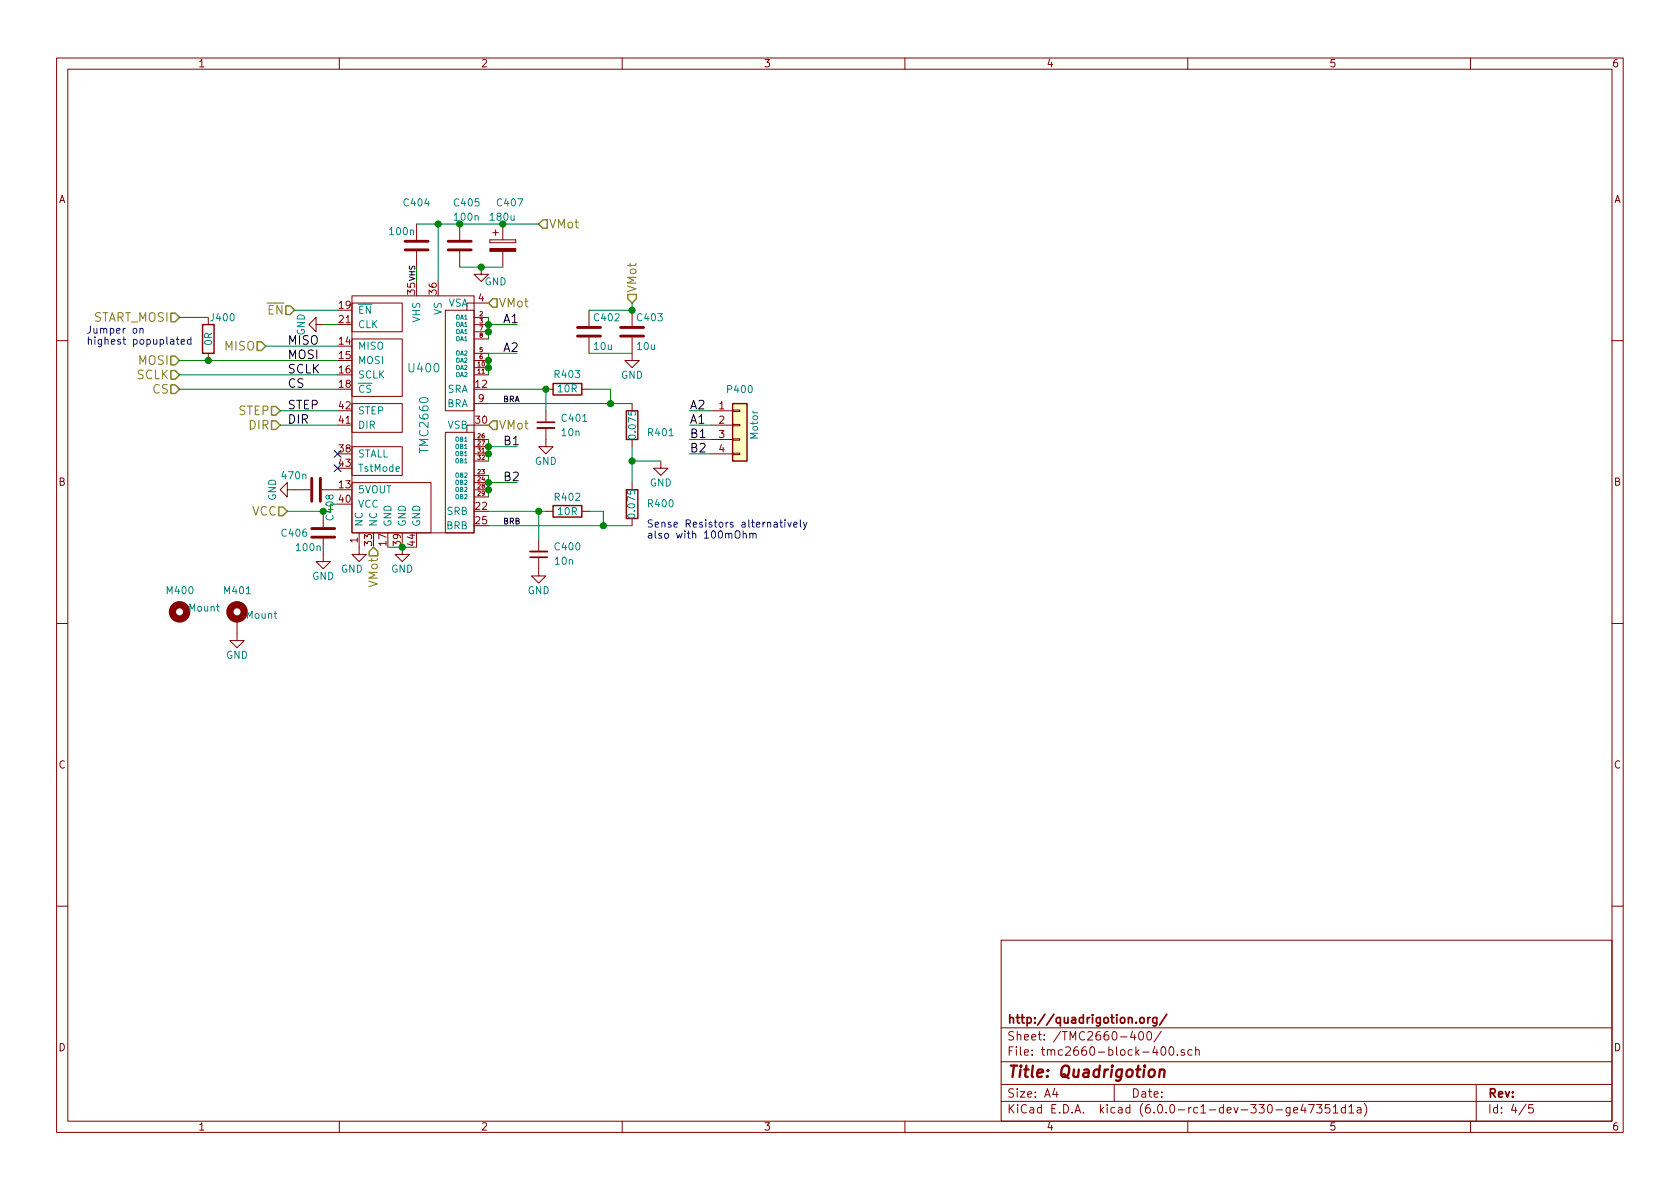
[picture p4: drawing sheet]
EESchema Schematic File Version 4
EELAYER 26 0
EELAYER END
$Descr A4 11693 8268
encoding utf-8
Sheet 4 5
Title "Quadrigotion"
Date ""
Rev ""
Comp "http://quadrigotion.org/"
Comment1 ""
Comment2 ""
Comment3 ""
Comment4 ""
$EndDescr
$Comp
L device:C C403
U 1 1
P 4400 2300
F 0 "C403" H 4425 2400 50  0000 L CNN
F 1 "10u" H 4425 2200 50  0000 L CNN
F 2 "Capacitors_SMD:C_1206" H 4438 2150 30  0001 C CNN
F 3 "" H 4400 2300 60  0000 C CNN
F 4 "50V" H 4400 2300 60  0001 C CNN "Voltage"
F 5 "1276-6736-1-ND" H 4400 2300 60  0001 C CNN "DigiKey"
	1    4400 2300
	1    0    0    -1  
$EndComp
$Comp
L device:C C402
U 1 1
P 4100 2300
F 0 "C402" H 4125 2400 50  0000 L CNN
F 1 "10u" H 4125 2200 50  0000 L CNN
F 2 "Capacitors_SMD:C_1206" H 4138 2150 30  0001 C CNN
F 3 "" H 4100 2300 60  0000 C CNN
F 4 "50V" H 4100 2300 60  0001 C CNN "Voltage"
F 5 "1276-6736-1-ND" H 4100 2300 60  0001 C CNN "DigiKey"
	1    4100 2300
	1    0    0    -1  
$EndComp
$Comp
L power:GND #PWR0101
U 1 1
P 3800 3050
F 0 "#PWR0101" H 3800 2800 50  0001 C CNN
F 1 "GND" H 3800 2900 50  0000 C CNN
F 2 "" H 3800 3050 60  0000 C CNN
F 3 "" H 3800 3050 60  0000 C CNN
	1    3800 3050
	1    0    0    -1  
$EndComp
$Comp
L power:GND #PWR0102
U 1 1
P 4400 2450
F 0 "#PWR0102" H 4400 2200 50  0001 C CNN
F 1 "GND" H 4400 2300 50  0000 C CNN
F 2 "" H 4400 2450 60  0000 C CNN
F 3 "" H 4400 2450 60  0000 C CNN
	1    4400 2450
	1    0    0    -1  
$EndComp
$Comp
L device:C C404
U 1 1
P 2900 1700
F 0 "C404" H 2800 2000 50  0000 L CNN
F 1 "100n" H 2700 1800 50  0000 L CNN
F 2 "Capacitors_SMD:C_0805" H 2938 1550 30  0001 C CNN
F 3 "" H 2900 1700 60  0000 C CNN
F 4 ">= 16V" H 2900 1700 60  0001 C CNN "Voltage"
F 5 "1276-2450-2-ND" H 2900 1700 60  0001 C CNN "DigiKey"
	1    2900 1700
	1    0    0    -1  
$EndComp
$Comp
L device:C C405
U 1 1
P 3200 1700
F 0 "C405" H 3150 2000 50  0000 L CNN
F 1 "100n" H 3150 1900 50  0000 L CNN
F 2 "Capacitors_SMD:C_0805" H 3238 1550 30  0001 C CNN
F 3 "" H 3200 1700 60  0000 C CNN
F 4 "50V" H 3200 1700 60  0001 C CNN "Voltage"
F 5 "1276-2450-2-ND" H 3200 1700 60  0001 C CNN "DigiKey"
	1    3200 1700
	1    0    0    -1  
$EndComp
$Comp
L power:GND #PWR0103
U 1 1
P 3350 1850
F 0 "#PWR0103" H 3350 1600 50  0001 C CNN
F 1 "GND" H 3450 1750 50  0000 C CNN
F 2 "" H 3350 1850 60  0000 C CNN
F 3 "" H 3350 1850 60  0000 C CNN
	1    3350 1850
	1    0    0    -1  
$EndComp
$Comp
L power:GND #PWR0104
U 1 1
P 2800 3800
F 0 "#PWR0104" H 2800 3550 50  0001 C CNN
F 1 "GND" H 2800 3650 50  0000 C CNN
F 2 "" H 2800 3800 60  0000 C CNN
F 3 "" H 2800 3800 60  0000 C CNN
	1    2800 3800
	1    0    0    -1  
$EndComp
$Comp
L device:R R403
U 1 1
P 3950 2700
F 0 "R403" V 4050 2700 50  0000 C CNN
F 1 "10R" V 3950 2700 50  0000 C CNN
F 2 "Resistors_SMD:R_0603" V 3880 2700 30  0001 C CNN
F 3 "" H 3950 2700 30  0000 C CNN
	1    3950 2700
	0    -1   -1   0   
$EndComp
$Comp
L device:R R402
U 1 1
P 3950 3550
F 0 "R402" V 3850 3550 50  0000 C CNN
F 1 "10R" V 3950 3550 50  0000 C CNN
F 2 "Resistors_SMD:R_0603" V 3880 3550 30  0001 C CNN
F 3 "" H 3950 3550 30  0000 C CNN
	1    3950 3550
	0    1    1    0   
$EndComp
$Comp
L power:GND #PWR0105
U 1 1
P 3750 3950
F 0 "#PWR0105" H 3750 3700 50  0001 C CNN
F 1 "GND" H 3750 3800 50  0000 C CNN
F 2 "" H 3750 3950 60  0000 C CNN
F 3 "" H 3750 3950 60  0000 C CNN
	1    3750 3950
	1    0    0    -1  
$EndComp
$Comp
L Connector:Conn_01x04 P400
U 1 1
P 5150 2950
F 0 "P400" H 5150 3200 50  0000 C CNN
F 1 "Motor" V 5250 2950 50  0000 C CNN
F 2 "Connectors_JST:JST_XH_B04B-XH-A_04x2.50mm_Straight" H 5150 2950 60  0001 C CNN
F 3 "" H 5150 2950 60  0000 C CNN
	1    5150 2950
	1    0    0    -1  
$EndComp
$Comp
L device:C C408
U 1 1
P 2200 3400
F 0 "C408" H 2225 3500 50  0000 L CNN
F 1 "470n" V 2100 3150 50  0000 L CNN
F 2 "Capacitors_SMD:C_0603" H 2238 3250 30  0001 C CNN
F 3 "" H 2200 3400 60  0000 C CNN
F 4 "16V" H 2200 3400 60  0001 C CNN "Voltage"
	1    2200 3400
	0    1    1    0   
$EndComp
$Comp
L power:GND #PWR0106
U 1 1
P 2050 3400
F 0 "#PWR0106" H 2050 3150 50  0001 C CNN
F 1 "GND" H 2050 3250 50  0000 C CNN
F 2 "" H 2050 3400 60  0000 C CNN
F 3 "" H 2050 3400 60  0000 C CNN
	1    2050 3400
	0    1    1    0   
$EndComp
$Comp
L tmc2660:TMC2660 U400
U 1 1
P 2950 2850
F 0 "U400" H 2950 3150 60  0000 C CNN
F 1 "TMC2660" V 2950 2750 60  0000 C CNN
F 2 "Housings_QFP:LQFP-44_10x10mm_Pitch0.8mm" H 3050 3450 60  0001 C CNN
F 3 "" H 3050 3450 60  0000 C CNN
	1    2950 2850
	1    0    0    -1  
$EndComp
$Comp
L power:GND #PWR0107
U 1 1
P 2250 3850
F 0 "#PWR0107" H 2250 3600 50  0001 C CNN
F 1 "GND" H 2250 3700 50  0000 C CNN
F 2 "" H 2250 3850 60  0000 C CNN
F 3 "" H 2250 3850 60  0000 C CNN
	1    2250 3850
	1    0    0    -1  
$EndComp
$Comp
L device:C C406
U 1 1
P 2250 3700
F 0 "C406" H 1950 3700 50  0000 L CNN
F 1 "100n" H 2050 3600 50  0000 L CNN
F 2 "Capacitors_SMD:C_0805" H 2288 3550 30  0001 C CNN
F 3 "" H 2250 3700 60  0000 C CNN
F 4 ">= 16V" H 2250 3700 60  0001 C CNN "Voltage"
F 5 "1276-2450-2-ND" H 2250 3700 60  0001 C CNN "DigiKey"
	1    2250 3700
	1    0    0    -1  
$EndComp
NoConn ~ 2350 3250
$Comp
L power:GND #PWR0108
U 1 1
P 2250 2250
F 0 "#PWR0108" H 2250 2000 50  0001 C CNN
F 1 "GND" H 2250 2100 50  0000 C CNN
F 2 "" H 2250 2250 60  0000 C CNN
F 3 "" H 2250 2250 60  0000 C CNN
	1    2250 2250
	0    1    1    0   
$EndComp
$Comp
L power:GND #PWR0109
U 1 1
P 2500 3800
F 0 "#PWR0109" H 2500 3550 50  0001 C CNN
F 1 "GND" H 2450 3650 50  0000 C CNN
F 2 "" H 2500 3800 60  0000 C CNN
F 3 "" H 2500 3800 60  0000 C CNN
	1    2500 3800
	1    0    0    -1  
$EndComp
$Comp
L device:R R400
U 1 1
P 4400 3500
F 0 "R400" H 4200 3500 50  0000 C CNN
F 1 "0.075" V 4400 3500 50  0000 C CNN
F 2 "Resistors_SMD:R_2512" V 4330 3500 30  0001 C CNN
F 3 "" H 4400 3500 30  0000 C CNN
F 4 "CSRN2512FK75L0CT-ND" H 4400 3500 60  0001 C CNN "DigiKey"
F 5 "CRM2512-JX-R100ELFCT-ND" H 4400 3500 60  0001 C CNN "Alternative 100mOhm"
	1    4400 3500
	-1   0    0    1   
$EndComp
$Comp
L device:R R401
U 1 1
P 4400 2950
F 0 "R401" H 4600 2900 50  0000 C CNN
F 1 "0.075" V 4400 2950 50  0000 C CNN
F 2 "Resistors_SMD:R_2512" V 4330 2950 30  0001 C CNN
F 3 "" H 4400 2950 30  0000 C CNN
F 4 "CSRN2512FK75L0CT-ND" H 4400 2950 60  0001 C CNN "DigiKey"
F 5 "CRM2512-JX-R100ELFCT-ND" H 4400 2950 60  0001 C CNN "Alternative 100mOhm"
	1    4400 2950
	1    0    0    -1  
$EndComp
$Comp
L device:C_Small C401
U 1 1
P 3800 2950
F 0 "C401" H 3900 3000 50  0000 L CNN
F 1 "10n" H 3900 2900 50  0000 L CNN
F 2 "Capacitors_SMD:C_0603" H 3838 2800 30  0001 C CNN
F 3 "" H 3800 2950 60  0000 C CNN
	1    3800 2950
	1    0    0    -1  
$EndComp
$Comp
L device:C_Small C400
U 1 1
P 3750 3850
F 0 "C400" H 3450 3800 50  0000 L CNN
F 1 "10n" H 3500 3900 50  0000 L CNN
F 2 "Capacitors_SMD:C_0603" H 3788 3700 30  0001 C CNN
F 3 "" H 3750 3850 60  0000 C CNN
	1    3750 3850
	-1   0    0    1   
$EndComp
Text Label 3500 3650 0    40   ~ 0
BRB
Text Label 3500 2800 0    40   ~ 0
BRA
NoConn ~ 2350 3150
Text Label 2000 2850 0    60   ~ 0
STEP
Text Label 2000 2950 0    60   ~ 0
DIR
Text Label 2000 2400 0    60   ~ 0
MISO
Text Label 2000 2500 0    60   ~ 0
MOSI
Text Label 2000 2600 0    60   ~ 0
SCLK
Text Label 2000 2700 0    60   ~ 0
CS
$Comp
L device:CP C407
U 1 1
P 3500 1700
F 0 "C407" H 3450 2000 50  0000 L CNN
F 1 "180u" H 3400 1900 50  0000 L CNN
F 2 "Capacitors_THT:CP_Radial_D8.0mm_P3.50mm" H 3538 1550 30  0001 C CNN
F 3 "" H 3500 1700 60  0000 C CNN
F 4 "35V" H 3500 1700 60  0001 C CNN "Voltage"
F 5 "565-3911-ND" H 3500 1700 60  0001 C CNN "DigiKey"
	1    3500 1700
	1    0    0    -1  
$EndComp
Text Notes 600  2400 0    51   ~ 0
Jumper on\nhighest popuplated
Text HLabel 3750 1550 2    60   Input ~ 0
VMot
Text HLabel 4400 2100 1    60   Input ~ 0
VMot
Text HLabel 3400 2950 2    60   Input ~ 0
VMot
Text HLabel 2600 3800 3    60   Input ~ 0
VMot
Text HLabel 2000 3550 0    60   Input ~ 0
VCC
Text HLabel 2050 2150 0    60   Input ~ 0
~EN
$Comp
L device:R J400
U 1 1
P 1450 2350
F 0 "J400" H 1550 2500 50  0000 C CNN
F 1 "0R" V 1450 2350 50  0000 C CNN
F 2 "Resistors_SMD:R_0603" V 1380 2350 30  0001 C CNN
F 3 "" H 1450 2350 30  0000 C CNN
	1    1450 2350
	1    0    0    -1  
$EndComp
Text HLabel 1250 2200 0    60   Input ~ 0
START_MOSI
Text HLabel 1850 2400 0    60   Input ~ 0
MISO
Text HLabel 1250 2500 0    60   Input ~ 0
MOSI
Text HLabel 1250 2600 0    60   Input ~ 0
SCLK
Text HLabel 1250 2700 0    60   Input ~ 0
CS
Text HLabel 1950 2850 0    60   Input ~ 0
STEP
Text HLabel 1950 2950 0    60   Input ~ 0
DIR
Text Label 3500 2250 0    60   ~ 0
A1
Text Label 3500 2450 0    60   ~ 0
A2
Text Label 3500 3100 0    60   ~ 0
B1
Text Label 3500 3350 0    60   ~ 0
B2
Text Label 4800 2850 0    60   ~ 0
A2
Text Label 4800 2950 0    60   ~ 0
A1
Text Label 4800 3050 0    60   ~ 0
B1
Text Label 4800 3150 0    60   ~ 0
B2
$Comp
L Mechanical:Mounting_Hole M400
U 1 1
P 1250 4250
F 0 "M400" H 1150 4400 50  0000 L CNN
F 1 "Mount" H 1308 4279 50  0000 L CNN
F 2 "Mounting_Holes:MountingHole_2.7mm_M2.5" H 1450 4250 50  0001 C CNN
F 3 "~" H 1450 4250 50  0001 C CNN
	1    1250 4250
	1    0    0    -1  
$EndComp
$Comp
L Mechanical:Mounting_Hole_PAD M401
U 1 1
P 1650 4300
F 0 "M401" H 1550 4500 50  0000 L CNN
F 1 "Mount" H 1708 4329 50  0000 L CNN
F 2 "Mounting_Holes:MountingHole_2.7mm_M2.5_Pad" H 1850 4300 50  0001 C CNN
F 3 "~" H 1850 4300 50  0001 C CNN
	1    1650 4300
	1    0    0    -1  
$EndComp
Wire Wire Line
	3050 1550 3050 1950
Connection ~ 3050 1550
Wire Wire Line
	2700 3800 2800 3800
Connection ~ 2800 3800
Connection ~ 3400 2250
Connection ~ 3400 2550
Connection ~ 3400 3150
Wire Wire Line
	3400 2250 3600 2250
Wire Wire Line
	3400 3300 3400 3350
Connection ~ 3400 3350
Wire Wire Line
	3400 3050 3400 3100
Connection ~ 3400 3100
Wire Wire Line
	3400 2450 3400 2500
Connection ~ 3400 2500
Wire Wire Line
	3400 2200 3400 2250
Connection ~ 3400 2300
Wire Wire Line
	4400 2150 4400 2100
Connection ~ 4400 2150
Connection ~ 2250 3550
Wire Wire Line
	2050 2150 2350 2150
Wire Wire Line
	2350 3500 2300 3500
Wire Wire Line
	2300 3500 2300 3550
Wire Wire Line
	2000 3550 2250 3550
Wire Wire Line
	2250 2250 2350 2250
Wire Wire Line
	3400 2450 3600 2450
Connection ~ 3400 3400
Wire Wire Line
	3400 3550 3750 3550
Wire Wire Line
	3400 2700 3800 2700
Wire Wire Line
	3400 2800 4250 2800
Wire Wire Line
	2350 2850 1950 2850
Wire Wire Line
	2350 2950 1950 2950
Wire Wire Line
	1850 2400 2350 2400
Wire Wire Line
	1250 2500 1450 2500
Wire Wire Line
	2350 2600 1250 2600
Wire Wire Line
	2350 2700 1250 2700
Connection ~ 3200 1550
Wire Wire Line
	3200 1850 3350 1850
Connection ~ 3350 1850
Connection ~ 3500 1550
Wire Wire Line
	2900 1550 3050 1550
Wire Wire Line
	3400 3100 3600 3100
Wire Wire Line
	3400 3350 3600 3350
Wire Wire Line
	4800 2850 4950 2850
Wire Wire Line
	4800 2950 4950 2950
Wire Wire Line
	4800 3050 4950 3050
Wire Wire Line
	4800 3150 4950 3150
Wire Wire Line
	1250 2200 1450 2200
Connection ~ 1450 2500
Wire Wire Line
	3800 2700 3800 2850
Wire Wire Line
	4100 2700 4250 2700
Wire Wire Line
	4250 2700 4250 2800
Connection ~ 4250 2800
$Comp
L power:GND #PWR01
U 1 1
P 4600 3200
F 0 "#PWR01" H 4600 2950 50  0001 C CNN
F 1 "GND" H 4600 3050 50  0000 C CNN
F 2 "" H 4600 3200 60  0000 C CNN
F 3 "" H 4600 3200 60  0000 C CNN
	1    4600 3200
	1    0    0    -1  
$EndComp
Connection ~ 3800 2700
Wire Wire Line
	4400 3100 4400 3200
Wire Wire Line
	4400 3200 4600 3200
Connection ~ 4400 3200
Wire Wire Line
	3400 3650 4200 3650
Wire Wire Line
	4100 3550 4200 3550
Wire Wire Line
	4200 3550 4200 3650
Connection ~ 4200 3650
Wire Wire Line
	3750 3550 3750 3750
Connection ~ 3750 3550
Text HLabel 3400 2100 2    60   Input ~ 0
VMot
Wire Wire Line
	4100 2150 4400 2150
Wire Wire Line
	4100 2450 4400 2450
Wire Wire Line
	2900 1850 2900 1950
Text Label 2900 1950 1    39   ~ 0
VHS
Text Notes 4500 3750 0    51   ~ 0
Sense Resistors alternatively\nalso with 100mOhm
$Comp
L power:GND #PWR?
U 1 1
P 1650 4400
F 0 "#PWR?" H 1650 4150 50  0001 C CNN
F 1 "GND" H 1650 4250 50  0000 C CNN
F 2 "" H 1650 4400 60  0000 C CNN
F 3 "" H 1650 4400 60  0000 C CNN
	1    1650 4400
	1    0    0    -1  
$EndComp
Wire Wire Line
	3050 1550 3200 1550
Wire Wire Line
	2800 3800 2900 3800
Wire Wire Line
	3400 2250 3400 2300
Wire Wire Line
	3400 2550 3400 2600
Wire Wire Line
	3400 3150 3400 3200
Wire Wire Line
	3400 3350 3400 3400
Wire Wire Line
	3400 3100 3400 3150
Wire Wire Line
	3400 2500 3400 2550
Wire Wire Line
	3400 2300 3400 2350
Wire Wire Line
	2250 3550 2300 3550
Wire Wire Line
	3400 3400 3400 3450
Wire Wire Line
	3200 1550 3500 1550
Wire Wire Line
	3350 1850 3500 1850
Wire Wire Line
	3500 1550 3750 1550
Wire Wire Line
	1450 2500 2350 2500
Wire Wire Line
	4250 2800 4400 2800
Wire Wire Line
	4400 3200 4400 3350
Wire Wire Line
	4200 3650 4400 3650
Wire Wire Line
	3750 3550 3800 3550
$EndSCHEMATC
